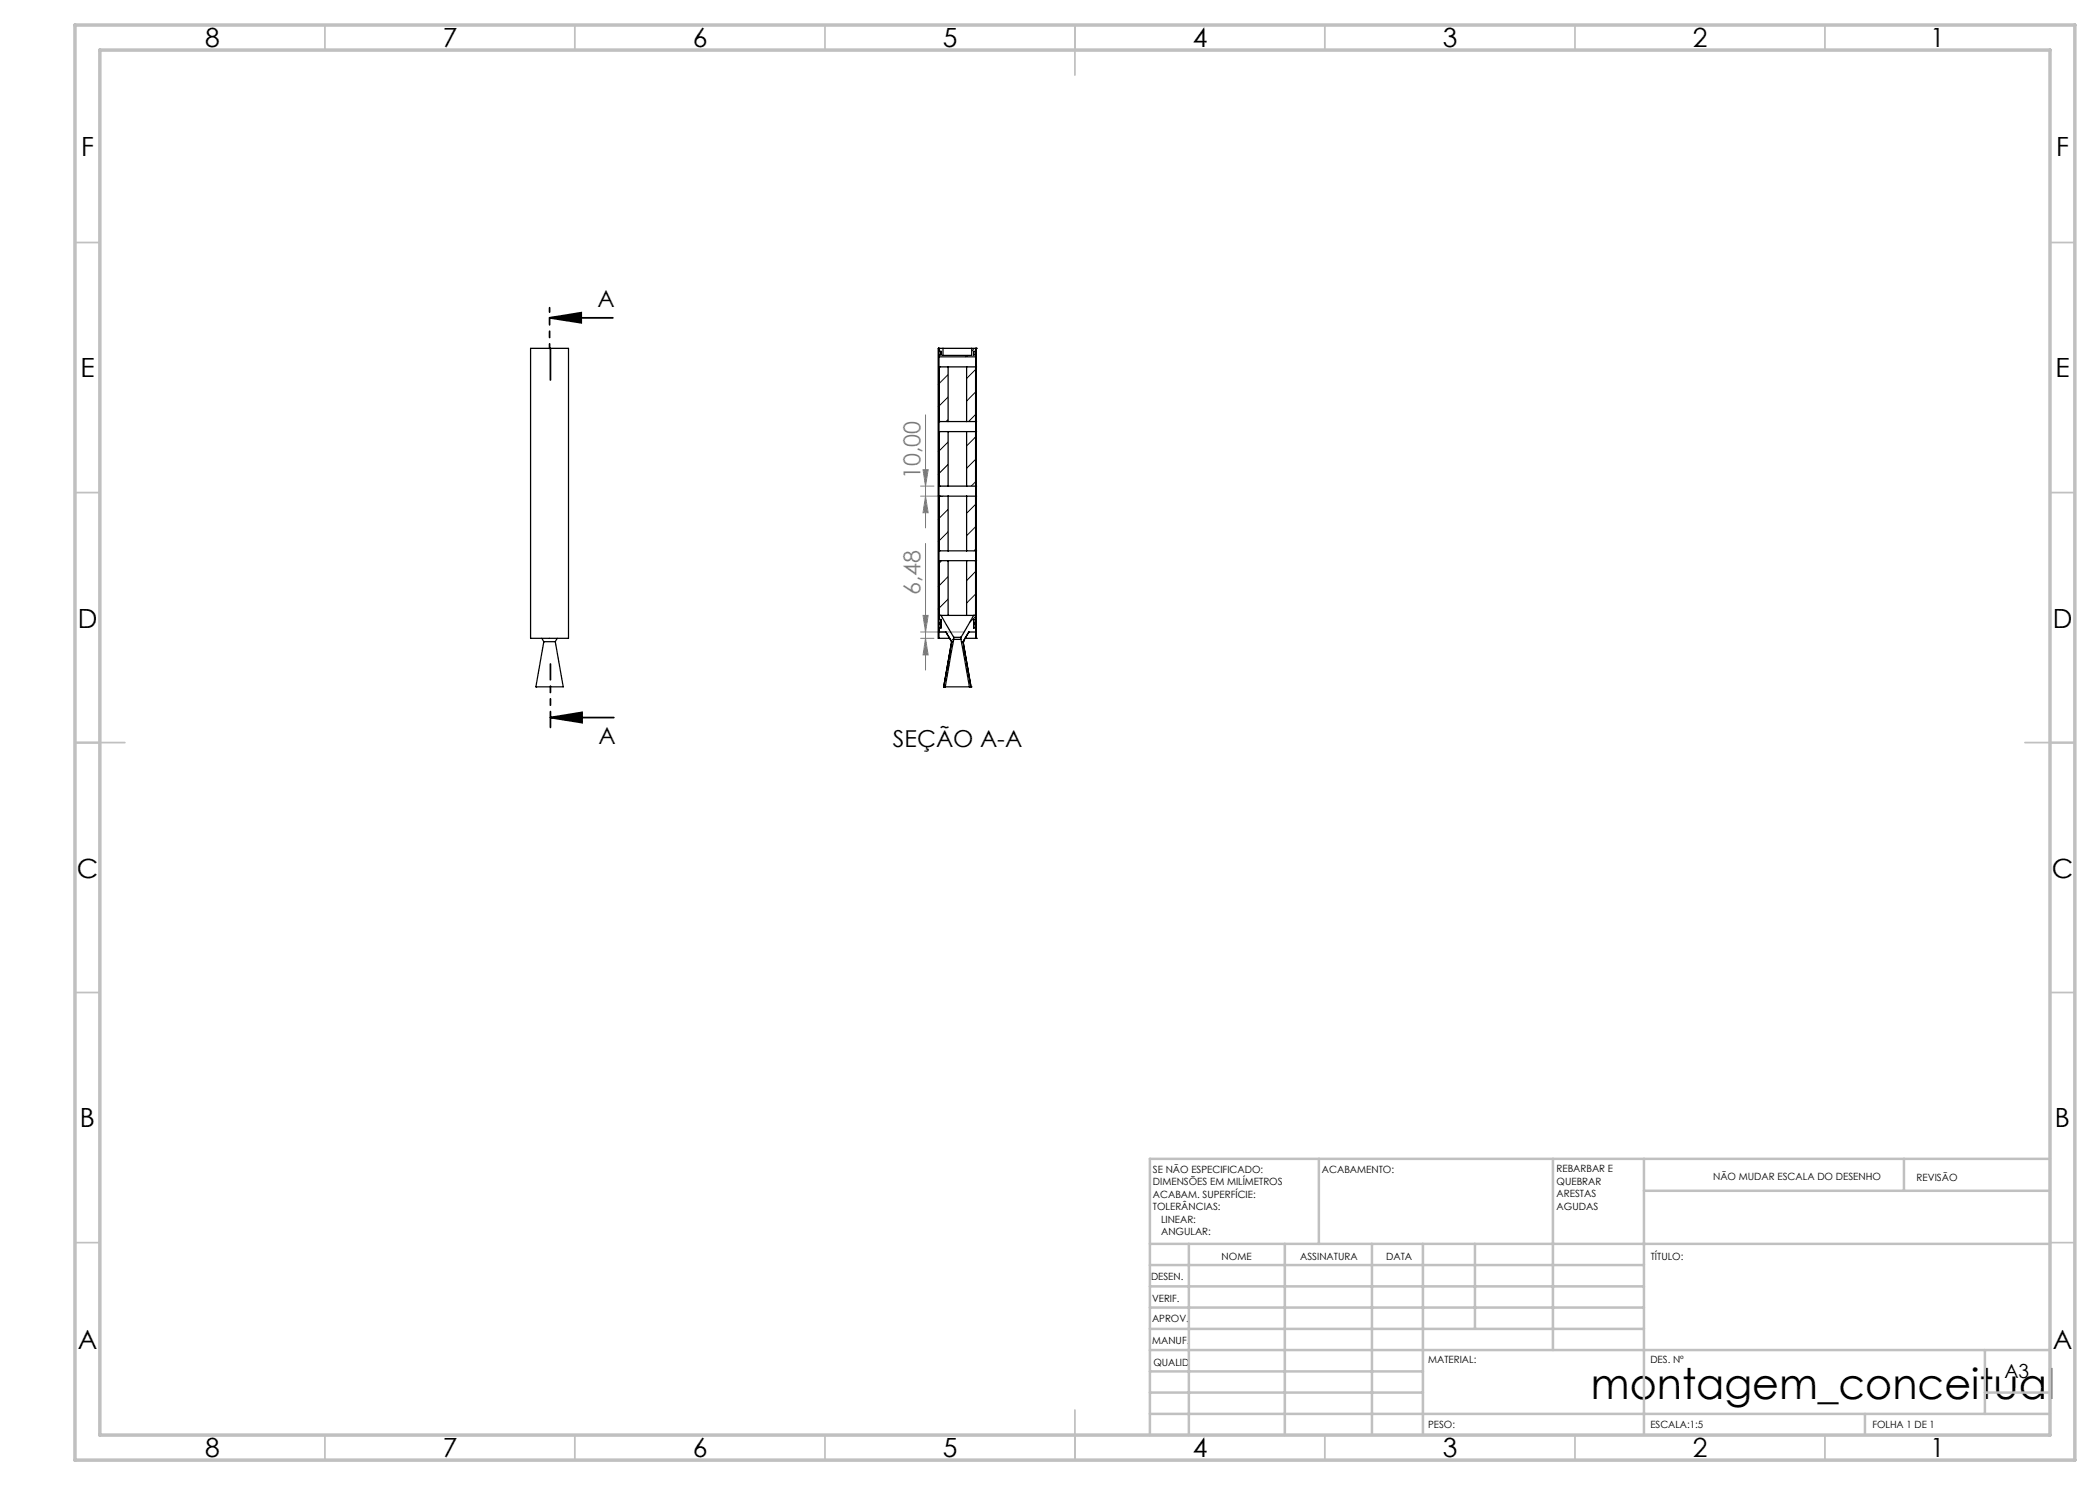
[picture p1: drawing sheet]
<svg xmlns="http://www.w3.org/2000/svg" width="420mm" height="297mm" viewBox="0 0 420 297" stroke-linecap="round" stroke-linejoin="round" font-family="sans-serif">
<path d="M109.9 63.6l6.3-1.1v2.1zM109.9 63.6h12.7M110.1 143.5l6.3-1v2zM110.1 143.5h12.7" fill="none" stroke="#000" stroke-width=".35"/>
<path d="M184.1 97.2h2.7M184.1 99.2h4.5M184.6 93.9h1l-.5 3.3zM185.1 83v22.6M185.1 99.2l.5 3.3h-1zM185.1 108.7v25.3M184.1 127.7h2.7M184.1 126.4h8.7M184.6 123.1h1l-.5 3.3zM185.1 127.7l.5 3.3h-1z" fill="none" stroke="#808080" stroke-width=".2"/>
<path d="M109.9 69.7v-8.2" fill="none" stroke="#000" stroke-width=".35" stroke-dasharray="6.3 1.3 1.3 1.3 1.3 1.3" stroke-dashoffset="5.5"/>
<path d="M110.1 69.7h-.2M110.1 76v-6.3" fill="none" stroke="#000" stroke-width=".35" stroke-dasharray="6.3 1.3 1.3 1.3 1.3 1.3"/>
<path d="M110.1 145.5v-12.7" fill="none" stroke="#000" stroke-width=".35" stroke-dasharray="6.3 1.3 1.3 1.3 1.3 1.3" stroke-dashoffset="3.2"/>
<g fill="none" stroke="#c0c0c0" stroke-width=".35">
<path d="M65 5v5M115 5v5M165 5v5M215 5v10M265 5v5M315 5v5M365 5v5M15 48.5h5M410 48.5h5M15 98.5h5M410 98.5h5M15 148.5h10"/>
<path d="M405 148.5h10M15 198.5h5M410 198.5h5M15 248.5h5M410 248.5h5M65 287v5M115 287v5M165 287v5M215 282v10M265 287v5M315 287v5M365 287v5"/>
</g>
<g fill="none" stroke="#c0c0c0" stroke-width=".5">
<path d="M263.8 231.8v17M310.6 231.8v38.2M328.8 231.8v55.2M328.8 238.2h81.2M380.8 231.8v6.4M410 231.8h-180v55.2M230 248.8h180M230 257.3h98.8M230 253h98.8M237.8 248.8v38.2M257 248.8v38.2M274.4 248.8v38.2"/>
<path d="M284.6 248.8v38.2M295 248.8v17M230 265.8h98.8M230 261.5h98.8M230 278.5h54.6M230 274.3h54.6M230 270h180M397 278.5h13M397 270v12.8M230 282.8h180M373 282.8v4.2"/>
</g>
<path d="M15 5h400v287h-400zM20 10h390v277h-390z" fill="none" stroke="#c0c0c0" stroke-width=".7"/>
<path d="M109.9 63.6l6.3-1.1v2.1zM110.1 143.5l6.3-1v2z" fill="#000"/>
<g fill="#808080">
<path d="M185.1 127.7l.5 3.3h-1zM184.6 123.1h1l-.5 3.3z"/>
<path d="M184.6 93.9h1l-.5 3.3zM185.1 99.2l.5 3.3h-1z"/>
</g>
<g fill="none" stroke="#000" stroke-width=".25">
<path d="M106.1 69.7h7.6v58h-7.6zM187.7 69.7h.1M187.7 69.7v58M187.7 69.7h.9M187.8 70.3h.4v.7h-.4M187.8 69.7v58M187.8 71.4h7.4M187.8 73.4h.1M187.8 73.4h1.8M188.6 69.7h5.7M188.6 69.7v1.4h5.7v-1.4M189.6 73.4h3.7"/>
<path d="M189.6 73.4v10.9M193.3 73.4v10.9M193.3 73.4h1.8M194.3 69.7h1M195.1 73.4h.1M195.1 73.4v10.9M195.2 70.3h-.5v.7h.5M195.2 69.7v58M195.3 69.7h.1M195.3 69.7v58M187.8 84.3h.1M187.8 97.2h.1"/>
<path d="M187.8 86.3h.1M187.8 99.2h.1M187.8 84.3h1.8M187.8 86.3h1.8M187.8 97.2h1.8M187.8 99.2h1.8M189.6 84.3h3.7M189.6 86.3h3.7M189.6 97.2h3.7M189.6 99.2h3.7M189.6 86.3v10.9M189.6 99.2v11"/>
<path d="M193.3 86.3v10.9M193.3 99.2v11M193.3 84.3h1.8M193.3 86.3h1.8M193.3 97.2h1.8M193.3 99.2h1.8M195.1 84.3h.1M195.1 97.2h.1M195.1 86.3h.1M195.1 99.2h.1M195.1 86.3v10.9M195.1 99.2v11"/>
<path d="M187.8 110.2h.1M187.8 112.1h.1M187.8 110.2h1.8M187.8 112.1h1.8M189.6 110.2h3.7M189.6 112.1h3.7M189.6 112.1v11M193.3 112.1v11M193.3 110.2h1.8M193.3 112.1h1.8M195.1 110.2h.1M195.1 112.1h.1"/>
<path d="M195.1 112.1v11M108.4 127.7l.4 .6M108.8 128.3h2.3M108.8 128.3l-1.6 9.1h5.4l-1.5-9.1M111.4 127.7l-.3 .6M187.7 127.7h.1M187.8 126.4h1.4l1.1 1.9M187.8 127.7h2.1M187.8 123.9h.4v.7h-.4M187.8 124.9h.4v.7h-.4M187.8 123.1h1.8M188.2 123.1l2.5 4.4"/>
<path d="M188.7 137.4h.1M188.7 137.4h.4M189.1 137.4h4.8M189.2 126.4l1.1 1.9M189.6 123.1h3.7M190.3 128.3h.1M190.3 128.3l-1.6 9.1M190.7 127.5h1.5M190.7 127.9l-1.6 9.5M190.7 127.9h1.5M190.7 127.5v.4M192.2 127.9l1.7 9.5"/>
<path d="M192.2 127.5v.4M192.6 128.3l1.6 9.1M192.6 128.3h.1M193 127.7h2.2M193.3 123.1h1.9M193.8 126.4l-1.2 1.9M193.9 137.4h.3M194.2 137.4h.1M194.7 123.1l-2.5 4.4M195.2 123.9h-.5v.7h.5M195.2 124.9h-.5v.7h.5M195.2 126.4h-1.5l-1.1 1.9"/>
<path d="M195.2 127.7h.1M195.3 127.7h.1"/>
</g>
<g fill="none" stroke="#000" stroke-width=".2">
<path d="M189.6 74.9l-1.9 2M189.6 79.4l-1.9 1.9M193.5 71.1l-.4 .3M194.9 69.7l-.6 .5M195.1 78.4l-1.8 1.8M195.3 73.8l-2 1.9M189.6 88.4l-1.9 1.9M189.6 92.9l-1.9 1.9M189.6 83.9l-.4 .4M195.1 91.9l-1.8 1.8M195.1 96.3l-.9 .9M195.3 82.8l-1.6 1.5"/>
<path d="M195.3 87.2l-2 2M195.3 96.2l-.1 .1M188.3 112.1l-.5 .5M189.6 101.9l-1.9 1.9M189.6 115.3l-1.9 2M189.6 106.4l-1.9 1.9M189.6 119.8l-1.9 2M195.1 105.3l-1.8 1.8M195.1 114.3l-1.8 1.8M195.1 118.8l-1.8 1.8M195.1 109.8l-.3 .4M195.3 100.7l-2 2"/>
<path d="M195.3 114.2l-.1 .1M195.3 109.7l-.1 .1M189.8 133.1l-.4 .4M190.7 127.7l-.4 .5M192.9 130l-.2 .3M195.3 123.2l-1.4 1.3M195.3 127.6l-.1 .1"/>
</g>
<text font-size="8.5" x="318.2" y="279.7">montagem_conceitual</text>
<g font-size="5.3">
<text x="41" y="9.5">8</text>
<text x="88.5" y="9.5">7</text>
<text x="138.5" y="9.5">6</text>
<text x="188.5" y="9.5">5</text>
<text x="238.5" y="9.5">4</text>
<text x="288.5" y="9.5">3</text>
<text x="338.5" y="9.5">2</text>
<text x="386" y="9.5">1</text>
<text x="16.2" y="31.3">F</text>
<text x="411.2" y="31.3">F</text>
<text x="16.1" y="75.5">E</text>
<text x="411.1" y="75.5">E</text>
<text x="15.5" y="125.5">D</text>
<text x="410.5" y="125.5">D</text>
<text x="15.4" y="175.5">C</text>
<text x="410.4" y="175.5">C</text>
<text x="16" y="225.5">B</text>
<text x="411" y="225.5">B</text>
<text x="15.5" y="269.8">A</text>
<text x="410.5" y="269.8">A</text>
<text x="41" y="291.5">8</text>
<text x="88.5" y="291.5">7</text>
<text x="138.5" y="291.5">6</text>
<text x="188.5" y="291.5">5</text>
<text x="238.5" y="291.5">4</text>
<text x="288.5" y="291.5">3</text>
<text x="338.5" y="291.5">2</text>
<text x="386" y="291.5">1</text>
</g>
<g font-size="4.7">
<text x="119.5" y="61.5">A</text>
<text x="119.7" y="148.8">A</text>
<text x="178.6" y="149.4">SEÇÃO A-A</text>
</g>
<g font-size="4.7" fill="#808080">
<text x="184.1" y="95.9" transform="rotate(-90 184.1 95.9)">10,00</text>
<text x="184.1" y="119" transform="rotate(-90 184.1 119)">6,48</text>
</g>
<text font-size="3.9" x="400.9" y="275.5">A3</text>
<g font-size="2">
<text x="230.6" y="234.6">SE NÃO ESPECIFICADO:</text>
<text x="230.6" y="237.1">DIMENSÕES EM MILÍMETROS</text>
<text x="230.6" y="239.6">ACABAM. SUPERFÍCIE:</text>
<text x="264.4" y="234.6">ACABAMENTO:</text>
<text x="311.3" y="234.5">REBARBAR E</text>
<text x="311.3" y="237">QUEBRAR</text>
<text x="311.3" y="239.5">ARESTAS</text>
<text x="342.6" y="236">NÃO MUDAR ESCALA DO DESENHO</text>
<text x="383.3" y="236.2">REVISÃO</text>
<text x="230.6" y="242.1">TOLERÂNCIAS:</text>
<text x="232.2" y="244.6">LINEAR:</text>
<text x="311.3" y="242">AGUDAS</text>
<text x="232.2" y="247.1">ANGULAR:</text>
<text x="244.3" y="252">NOME</text>
<text x="260" y="251.9">ASSINATURA</text>
<text x="277.2" y="251.9">DATA</text>
<text x="330.2" y="251.9">TÍTULO:</text>
<text x="230.2" y="256.1">DESEN.</text>
<text x="230.4" y="260.3">VERIF.</text>
<text x="230.4" y="264.4">APROV.</text>
<text x="230.5" y="268.8">MANUF.</text>
<text x="230.7" y="273.1">QUALID</text>
<text x="285.7" y="272.5">MATERIAL:</text>
<text x="330.1" y="272.5">DES. Nº</text>
<text x="285.6" y="285.5">PESO:</text>
<text x="330.1" y="285.6">ESCALA:1:5</text>
<text x="374.5" y="285.6">FOLHA 1 DE 1</text>
</g>
</svg>
